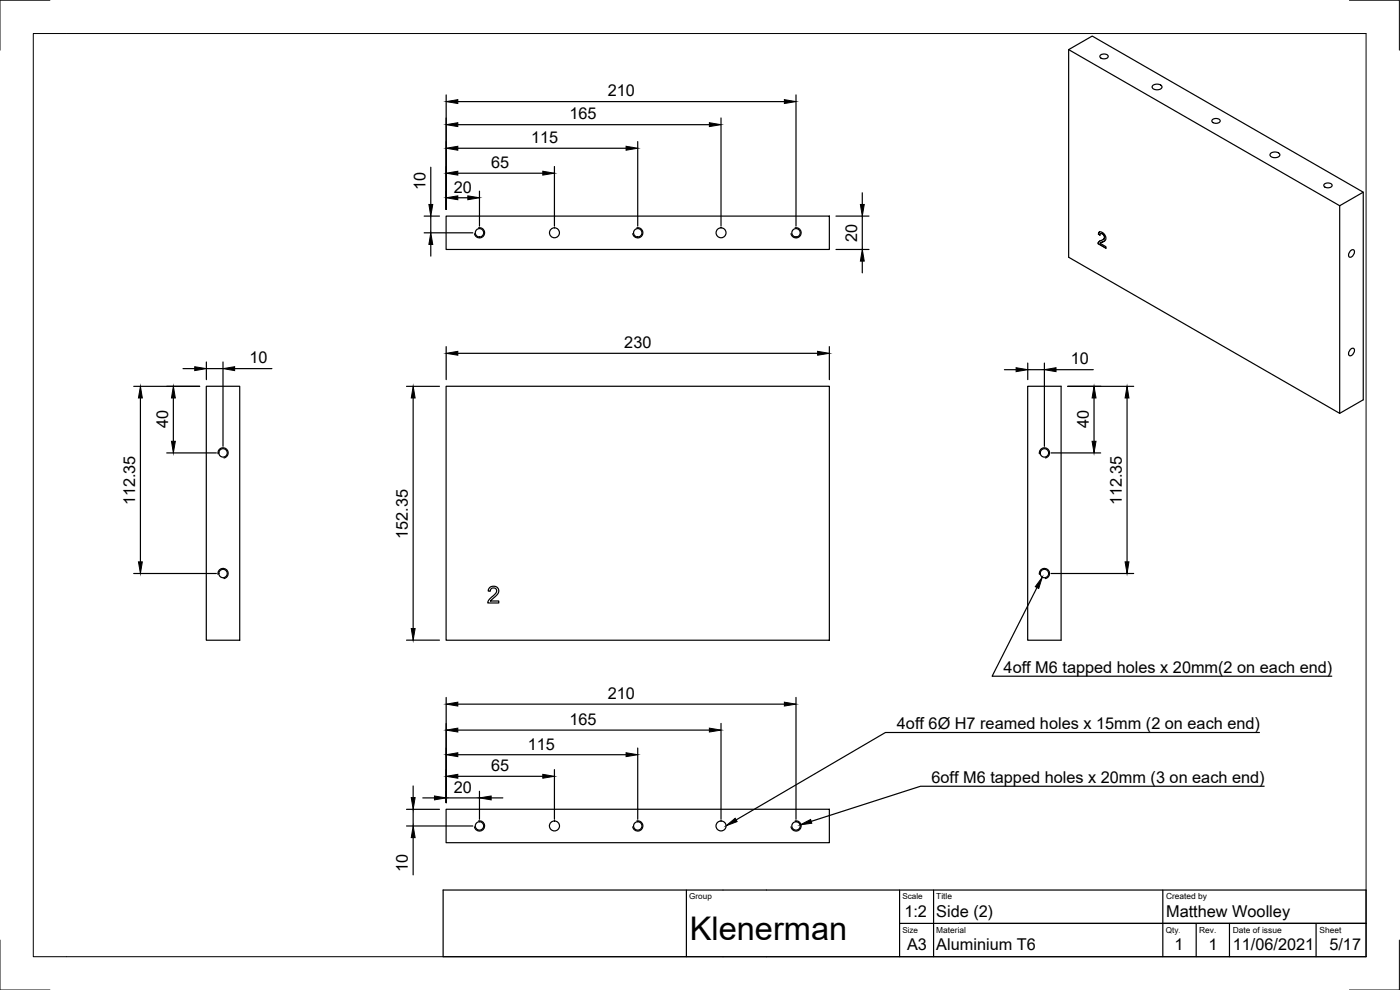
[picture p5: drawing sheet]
<svg xmlns="http://www.w3.org/2000/svg" width="420mm" height="297mm" viewBox="0 0 420 297" stroke-linecap="round" stroke-linejoin="round" font-family="sans-serif">
<!-- layer: Visible -->
<g fill="none" stroke="#000" stroke-width=".36">
<path d="M320.7 14.9l81.4 46.8M330.2 16.7a1.54 1.54 0 0 1 2.4 .2 1.45 1.45 0 0 1-2.5 0zM345.9 25.7a1.95 1.95 0 0 1 2.8 .3 1.67 1.67 0 0 1-2.8 .5zM363.8 36a1.54 1.54 0 0 1 2.4 .3 1.45 1.45 0 0 1-2.5 0zM381.3 46.1a1.95 1.95 0 0 1 2.8 .2 1.67 1.67 0 0 1-2.8 .5zM397.4 55.3a1.54 1.54 0 0 1 2.4 .3 1.45 1.45 0 0 1-2.5 0zM409.1 57.7l-7 4v62.3l-81.4-46.8v-62.3l7.1-4.1 81.3 46.9v62.3l-7 4M133.9 64.8h115v10.1h-115zM329.6 73.1l2.3 1.3M329.6 70.3l.5 .3a.56 .56 0 0 1 .5-.6 .56 .56 0 0 1 .6 .6l.2 .5-.1 .5-1.4 .8-.3 .7 .5-.8M329.7 70.2l.4 .3M330 69.6l-.4 .7 .3-.7h.7l.9 .8 .4 .9-.3 .9-1.3 .6"/>
<path d="M330.3 70.1h.6l.5 .6v.8l-.4 .4M330.3 72.8l-.1 .2 1.7 1v.5l-2.3-1.4M331.4 72.3l-1 .5M405.3 75.2a.65 .65 0 0 1 1.1 0 1.54 1.54 0 0 1-1.4 1.9l-.2-.9zM61.9 115.9h10v76.2h-10zM133.9 115.9h115v76.2h-115zM308.4 115.9h10.1v76.2h-10.1zM405.3 104.8a.65 .65 0 0 1 1.1-.1 1.54 1.54 0 0 1-1.4 2l-.2-.9zM146.9 176.3l.7-.3 .8-.1 1.1 .6 .2 .6-.2 1-2.3 2.2h2.5v.6h-3.3l.4-1 1.9-1.8a.97 .97 0 0 0-.2-1.6 .97 .97 0 0 0-1.4 .9l-.6-.1zM133.9 242.8h115v10h-115z"/>
<circle cx="143.9" cy="69.8" r="1.26"/>
<circle cx="166.4" cy="69.8" r="1.49"/>
<circle cx="191.4" cy="69.8" r="1.26"/>
<circle cx="216.4" cy="69.8" r="1.49"/>
<circle cx="238.9" cy="69.8" r="1.26"/>
<circle cx="66.9" cy="135.9" r="1.26"/>
<circle cx="313.4" cy="135.9" r="1.26"/>
<circle cx="66.9" cy="172.1" r="1.26"/>
<circle cx="313.4" cy="172.1" r="1.26"/>
<circle cx="143.9" cy="247.8" r="1.26"/>
<circle cx="166.4" cy="247.8" r="1.5"/>
<circle cx="191.4" cy="247.8" r="1.26"/>
<circle cx="216.4" cy="247.8" r="1.5"/>
<circle cx="238.9" cy="247.8" r="1.26"/>
</g>
<!-- layer: Visible Narrow -->
<g fill="none" stroke="#000" stroke-width=".36">
<path d="M143.6 68.3a1.53 1.53 0 0 1 1.8 1.3 1.53 1.53 0 0 1-1.2 1.8 1.53 1.53 0 0 1-1.8-1.3M191.1 68.3a1.53 1.53 0 0 1 1.8 1.3 1.53 1.53 0 0 1-1.2 1.8 1.53 1.53 0 0 1-1.8-1.3M238.6 68.3a1.53 1.53 0 0 1 1.8 1.3 1.53 1.53 0 0 1-1.2 1.8 1.53 1.53 0 0 1-1.8-1.3M329.7 72.8h-.1M330 72.4h-.1M330.9 70.1l-.1 .1M330.9 72.6h.1M331.3 71.7h.1M331.3 70.6h.1M331.5 71.2l-.1 .1M65.4 136.2a1.53 1.53 0 0 1 1.3-1.8 1.53 1.53 0 0 1 1.8 1.2 1.53 1.53 0 0 1-1.3 1.8M311.9 136.2a1.53 1.53 0 0 1 1.3-1.8 1.53 1.53 0 0 1 1.8 1.2 1.53 1.53 0 0 1-1.3 1.8"/>
<path d="M65.4 172.3a1.53 1.53 0 0 1 1.3-1.7 1.53 1.53 0 0 1 1.8 1.2 1.53 1.53 0 0 1-1.3 1.8M311.9 172.3a1.53 1.53 0 0 1 1.3-1.7 1.53 1.53 0 0 1 1.8 1.2 1.53 1.53 0 0 1-1.3 1.8M143.6 246.3a1.53 1.53 0 0 1 1.8 1.2 1.53 1.53 0 0 1-1.2 1.8 1.53 1.53 0 0 1-1.8-1.2M191.1 246.3a1.53 1.53 0 0 1 1.8 1.2 1.53 1.53 0 0 1-1.2 1.8 1.53 1.53 0 0 1-1.8-1.2M238.6 246.3a1.53 1.53 0 0 1 1.8 1.2 1.53 1.53 0 0 1-1.2 1.8 1.53 1.53 0 0 1-1.8-1.2"/>
</g>
<!-- layer: Border -->
<path d="M10 10.1h400v276.9h-400zM15 .1h-15v15M405 .1h15v15M0 282.1v14.9h15M420 282.1v14.9h-15" fill="none" stroke="#000" stroke-width=".3"/>
<!-- layer: TitleBlock -->
<path d="M133 267h277v20h-277zM206 267v20M270 277.1h140h-122M270 267v20M280.2 267v20M349 267v20M359 277.1v9.9M369 277.1v9.9M395 277.1v9.9" fill="none" stroke="#000" stroke-width=".36"/>
<!-- layer: Dimensions -->
<g fill="none" stroke="#000" stroke-width=".36">
<path d="M133.9 28.5v34.4M137.4 37.4h75.5M137.4 30.5h98M216.4 35.4v32.4M238.9 28.5v39.3M129.3 50.2v11.1M137.4 59.3h3M137.4 52h25.5M137.4 44.5h50.5M143.9 57.3v10.5M166.4 50v17.8M191.4 42.5v25.3"/>
<path d="M258.8 57.9v3.4M127.3 69.9h14.6M127.3 64.8h4.6M129.3 64.8v5.1M129.3 73.3v3.5M250.9 64.8h9.9M250.9 74.9h9.9M258.8 64.8v10.1M258.8 78.3v3.6M40.1 115.9h19.8M42.1 119.4v49.2M52 119.4v13"/>
<path d="M54.9 110.6h3.5M61.9 108.6v5.3M61.9 110.6h5M66.9 108.6v25.3M70.4 110.6h11.2M122 115.9h9.9M124 119.4v69.2M133.9 104v9.9M137.4 106h108M248.9 104v9.9M301.4 110.9h3.5M308.4 108.9v5"/>
<path d="M308.4 110.9h5M313.4 108.9v25M316.9 110.9h11.2M320.4 115.9h19.8M328.3 119.4v13M338.2 119.4v49.2M50 135.9h14.9M315.4 135.9h14.9M40.1 172.1h24.8M315.4 172.1h24.8M122 192.1h9.9M133.9 209.3v31.5"/>
<path d="M137.4 219.1h75.5M137.4 211.3h98M216.4 217.1v28.7M238.9 209.3v36.5M124 235.8v3.5M126.9 239.4h3.5M133.9 239.4h10M137.4 232.9h25.5M137.4 226.4h50.5M143.9 237.4v8.4M147.4 239.4h3.5M166.4 230.9v14.9"/>
<path d="M191.4 224.4v21.4M122 242.8h9.9M122 247.8h19.9M124 242.8v5M124 251.3v11.2"/>
</g>
<g fill="#000" stroke="#000" stroke-width=".3">
<path d="M133.9 37.4l3.5-.6v1.2zM133.9 30.5l3.5-.6v1.2zM212.9 36.8l3.5 .6-3.5 .6zM235.4 29.9l3.5 .6-3.5 .6zM133.9 59.3l3.5-.5v1.1zM133.9 52l3.5-.6v1.1zM133.9 44.5l3.5-.6v1.2zM140.4 58.8l3.5 .5-3.5 .6zM162.9 51.4l3.5 .6-3.5 .5zM187.9 43.9l3.5 .6-3.5 .6zM129.3 69.9l.6 3.4h-1.2zM128.7 61.3h1.2l-.6 3.5z"/>
<path d="M258.2 61.3h1.2l-.6 3.5zM258.8 74.9l.6 3.4h-1.2zM42.1 115.9l.6 3.5h-1.1zM52 115.9l.6 3.5h-1.1zM58.4 110l3.5 .6-3.5 .6zM66.9 110.6l3.5-.6v1.2zM124 115.9l.6 3.5h-1.2zM133.9 106l3.5-.6v1.2zM245.4 105.4l3.5 .6-3.5 .6zM304.9 110.3l3.5 .6-3.5 .6zM313.4 110.9l3.5-.6v1.2zM328.3 115.9l.6 3.5h-1.2z"/>
<path d="M338.2 115.9l.6 3.5h-1.1zM51.5 132.4h1.1l-.6 3.5zM327.7 132.4h1.2l-.6 3.5zM41.6 168.6h1.1l-.6 3.5zM337.7 168.6h1.1l-.6 3.5zM123.4 188.6h1.2l-.6 3.5zM133.9 219.1l3.5-.6v1.1zM133.9 211.3l3.5-.6v1.1zM212.9 218.5l3.5 .6-3.5 .5zM235.4 210.7l3.5 .6-3.5 .5zM123.4 239.3h1.2l-.6 3.5zM130.4 238.8l3.5 .6-3.5 .6z"/>
<path d="M133.9 232.9l3.5-.6v1.2zM133.9 226.4l3.5-.5v1.1zM143.9 239.4l3.5-.6v1.2zM162.9 232.3l3.5 .6-3.5 .6zM187.9 225.9l3.5 .5-3.5 .6zM124 247.8l.6 3.5h-1.2z"/>
</g>
<!-- layer: Annotations -->
<path d="M312.8 173.2l-1.1 3.4-1-.6zM217.9 247.8l2.7-2.3 .6 1zM240.1 247.5l3.2-1.6 .3 1.1z" fill="#000" stroke="#000" stroke-width=".3"/>
<path d="M311.2 176.3l-13.4 26.6h101.9M378 219.8h-112.3l-44.8 26.2M379.4 235.9h-103.2l-32.8 10.6" fill="none" stroke="#000" stroke-width=".36"/>
<text font-size="9.8" x="207" y="282.1">Klenerman</text>
<g font-size="4.9">
<text x="182.4" y="28.9">210</text>
<text x="170.9" y="35.8">165</text>
<text x="159.4" y="42.9">115</text>
<text x="147.4" y="50.4">65</text>
<text x="127.7" y="56.9" transform="rotate(-90 127.7 56.9)">10</text>
<text x="136.2" y="57.8">20</text>
<text x="257.2" y="72.5" transform="rotate(-90 257.2 72.5)">20</text>
<text x="187.4" y="104.4">230</text>
<text x="74.9" y="109">10</text>
<text x="321.4" y="109.4">10</text>
<text x="50.5" y="128.5" transform="rotate(-90 50.5 128.5)">40</text>
<text x="326.8" y="128.5" transform="rotate(-90 326.8 128.5)">40</text>
<text x="40.6" y="151.6" transform="rotate(-90 40.6 151.6)">112.35</text>
<text x="336.7" y="151.6" transform="rotate(-90 336.7 151.6)">112.35</text>
<text x="122.4" y="161.6" transform="rotate(-90 122.4 161.6)">152.35</text>
<text x="301.2" y="201.9">4off M6 tapped holes x 20mm(2 on each end)</text>
<text x="182.4" y="209.7">210</text>
<text x="170.9" y="217.5">165</text>
<text x="269.2" y="218.7">4off 6Ø H7 reamed holes x 15mm (2 on each end)</text>
<text x="158.4" y="224.9">115</text>
<text x="147.4" y="231.4">65</text>
<text x="136.2" y="237.9">20</text>
<text x="279.5" y="234.9">6off M6 tapped holes x 20mm (3 on each end)</text>
<text x="122.4" y="261.5" transform="rotate(-90 122.4 261.5)">10</text>
<text x="271.4" y="275">1:2</text>
<text x="281" y="275">Side (2)</text>
<text x="350" y="275">Matthew Woolley</text>
<text x="272.2" y="285.1">A3</text>
<text x="281" y="285.1">Aluminium T6</text>
<text x="352.4" y="285.1">1</text>
<text x="362.6" y="285.1">1</text>
<text x="370" y="285.1">11/06/2021</text>
<text x="399" y="285.1">5/17</text>
</g>
<g font-size="2.5">
<text x="281" y="269.9">Title</text>
<text x="350" y="269.9">Created by</text>
<text x="281" y="279.9">Material</text>
<text x="359.9" y="279.9">Rev.</text>
<text x="370" y="279.9">Date of issue</text>
<text x="396" y="279.9">Sheet</text>
</g>
<g font-size="2.4">
<text x="206.9" y="269.8">Group</text>
<text x="270.8" y="269.8">Scale</text>
<text x="270.8" y="279.8">Size</text>
<text x="349.9" y="279.8">Qty</text>
</g>
<text font-size="2.1" x="353.7" y="279.8">.</text>
</svg>
